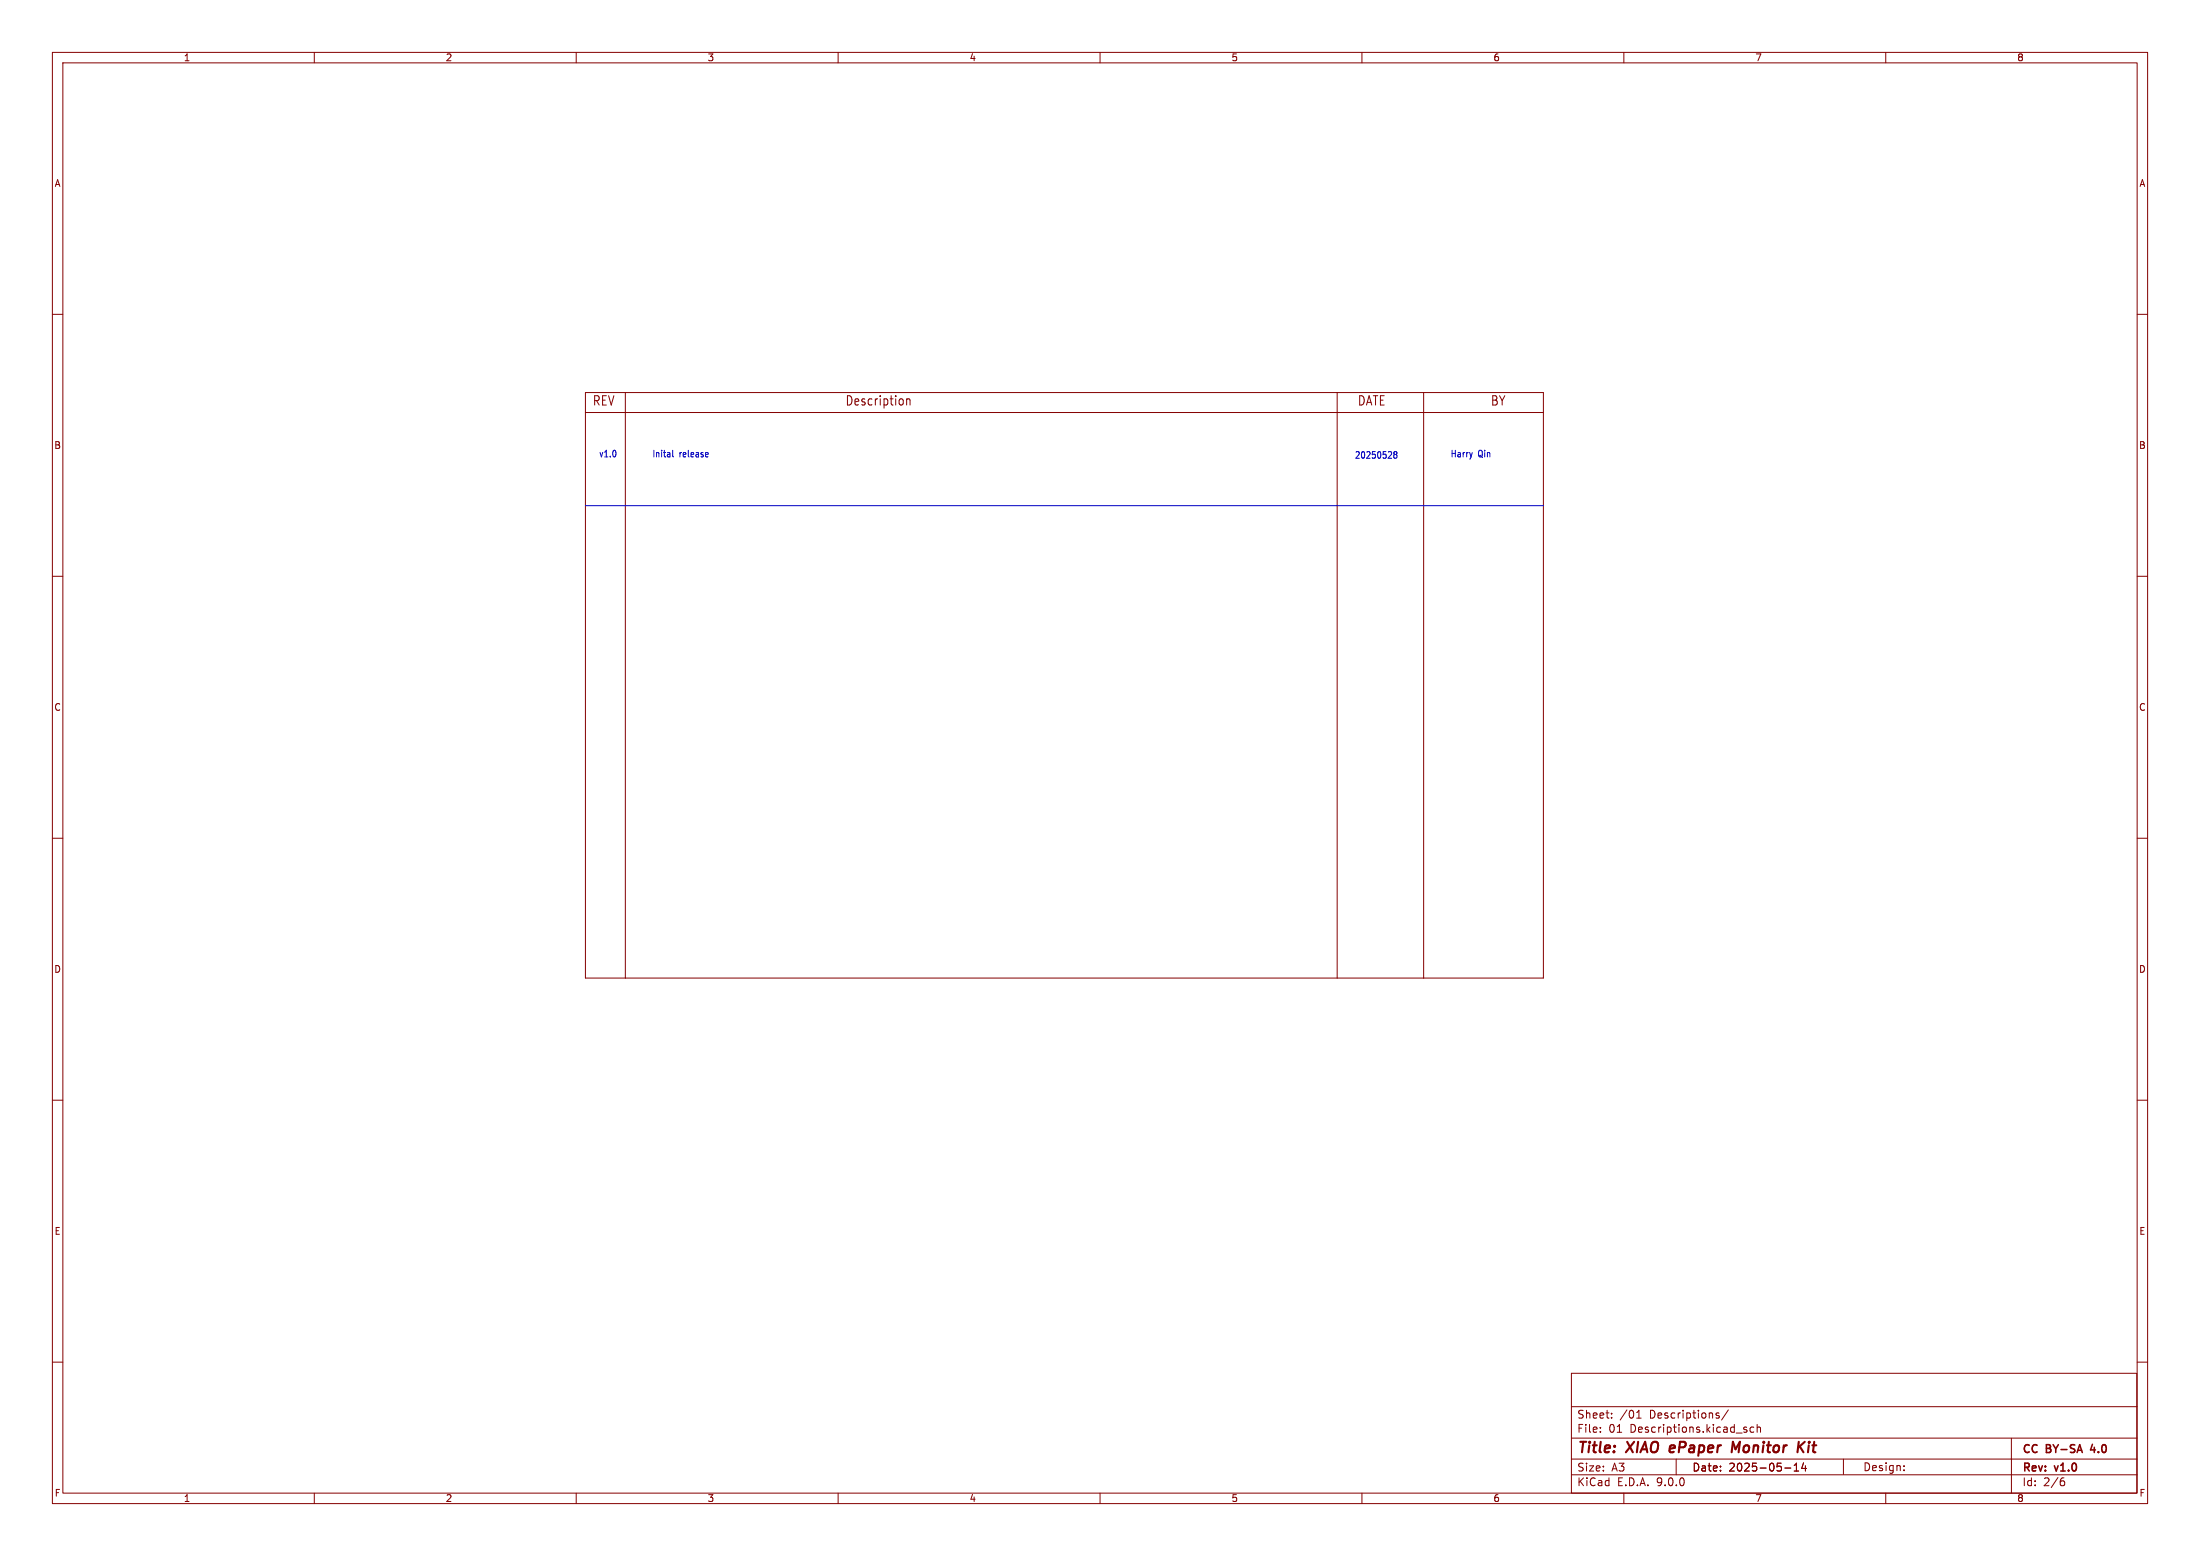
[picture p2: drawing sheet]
<svg xmlns="http://www.w3.org/2000/svg" width="420mm" height="297mm" viewBox="0 0 420 297" stroke-linecap="round" stroke-linejoin="round" font-family="sans-serif">
<g fill="none" stroke="#840000" stroke-width=".19">
<path d="M10 10h400v277h-400zM12 12h396v273h-396zM60 10v2M110 10v2M160 10v2M210 10v2M260 10v2M310 10v2M360 10v2M10 60h2M111.8 74.9h182.8v111.8h-182.8zM111.8 78.7h182.8"/>
<path d="M119.4 74.9v111.8M173.1 76.1v1.2M173.1 76.3l.2-.2 .4 .1v1.1M255.3 74.9v111.8M271.8 74.9v111.8M408 60h2M10 110h2M408 110h2M10 160h2M408 160h2M10 210h2M408 210h2"/>
<path d="M10 260h2M300 262.1h107.9v22.9h-107.9zM300 278.5h108M300 274.5h108M300 268.5h108M305.5 273.2v.2M305.5 272.5v.1M307.7 270.5v.2M307.7 269.8v.1M312.4 270.7h.9M312.4 269.6l.5-.4v1.5M320 278.5v3"/>
<path d="M327.7 270.1l.5 .2v.1v.2l-.5 .1M327.7 269.8h.5M329.9 269.1l-1.2 1.9M333.1 272.9l.3 .1 .1 .2-.2 .2h-.3M333.1 272.4l.3 .1M334.8 272.5l-.4-.1-.3 .3 .1 .6h.6M335.4 272.5l.3-.1 .3 .1 .1 .9M335.4 271.9v1.5M342.5 279.7l.4-.4v1.5M344.3 279.2l-.4 1.1h1M344.7 279.8v1M351.9 278.5v2.9"/>
<path d="M363.5 279.8v.1M384 274.5v4M384 278.5v6.5M408 260h2M60 285v2M110 285v2M160 285v2M210 285v2M260 285v2M300 281.5h108M310 285v2M340.7 280.2h1.2"/>
<path d="M342.5 280.8h.9M360 285v2M363.5 280.6v.1M393.6 282.7h.4l.2 .2-.1 .5-.5 .2M394 282.1l-.4 .1"/>
</g>
<path d="M318.9 276l-.2 .9 .3 .3M319.7 276.3l-.9 .2M332.2 275.2l-.9 1.4-.5-1.4-.2 2M343.6 276.1l.7 1.1M344.5 275.2l-1.2 1.1" fill="none" stroke="#840000" stroke-width=".4"/>
<path d="M399.5 275.7l-.4 1.1h.9" fill="none" stroke="#840000" stroke-width=".3"/>
<path d="M111.8 96.5h182.8M128.4 85.9v1.1l.2 .2M135.1 86.4l.1 .3-.5 .1M266.3 86.7l-.2-.2 .2-.3h.2l.2 .2-.2 .3M266.3 86.7l-.2 .3 .2 .5 .3-.1 .1-.2-.2-.5M266.3 86.7h.2" fill="none" stroke="#0000c2" stroke-width=".19"/>
<g font-size="2.8" fill="#840000">
<text x="301" y="277.9">Title:</text>
<text x="310.6" y="277.9">XIAO</text>
<text x="319.6" y="277.9">ePaper</text>
<text x="332.2" y="277.9">Monitor</text>
<text x="345.6" y="277.9">Kit</text>
</g>
<g font-size="2.5" fill="#840000">
<text x="113.1" y="77.6">REV</text>
<text x="161.3" y="77.6">Description</text>
<text x="259.1" y="77.6">DATE</text>
<text x="284.5" y="77.6">BY</text>
</g>
<g font-size="2.1" fill="#840000">
<text x="301" y="273.7">File:</text>
<text x="301" y="271">Sheet:</text>
<text x="307.1" y="273.7">01</text>
<text x="309.2" y="271">/01</text>
<text x="311.2" y="273.7">Descriptions.kicad_sch</text>
<text x="314.9" y="271">Descriptions/</text>
<text x="301" y="281.1">Size:</text>
<text x="307.6" y="281.1">A3</text>
<text x="323" y="281.1">Date:</text>
<text x="330" y="281.1">2025-05-14</text>
<text x="355.6" y="281">Design:</text>
<text x="386" y="277.8">CC</text>
<text x="386" y="281.3">Rev:</text>
<text x="390.7" y="277.8">BY-SA</text>
<text x="392.4" y="281.3">v1.0</text>
<text x="399.8" y="277.8">4.0</text>
<text x="301" y="283.9">KiCad</text>
<text x="308.7" y="283.9">E.D.A.</text>
<text x="316.3" y="283.9">9.0.0</text>
<text x="386" y="283.9">Id:</text>
<text x="390.1" y="283.9">2/6</text>
</g>
<g font-size="1.8" fill="#840000">
<text x="35" y="11.9">1</text>
<text x="85" y="11.9">2</text>
<text x="135" y="11.9">3</text>
<text x="185" y="11.9">4</text>
<text x="235" y="11.9">5</text>
<text x="285" y="11.9">6</text>
<text x="335" y="11.9">7</text>
<text x="385" y="11.9">8</text>
<text x="10.3" y="35.9">A</text>
<text x="408.3" y="35.9">A</text>
<text x="10.3" y="85.9">B</text>
<text x="408.2" y="85.9">B</text>
<text x="10.3" y="135.9">C</text>
<text x="408.2" y="135.9">C</text>
<text x="10.3" y="185.9">D</text>
<text x="408.2" y="185.9">D</text>
<text x="10.3" y="235.9">E</text>
<text x="408.3" y="235.9">E</text>
<text x="10.3" y="285.9">F</text>
<text x="35" y="286.9">1</text>
<text x="85" y="286.9">2</text>
<text x="135" y="286.9">3</text>
<text x="185" y="286.9">4</text>
<text x="235" y="286.9">5</text>
<text x="285" y="286.9">6</text>
<text x="335" y="286.9">7</text>
<text x="385" y="286.9">8</text>
<text x="408.3" y="285.9">F</text>
</g>
<g font-size="1.8" fill="#0000c2">
<text x="114.3" y="87.4">v1.0</text>
<text x="124.5" y="87.4">Inital</text>
<text x="129.7" y="87.4">release</text>
<text x="258.6" y="87.6">20250528</text>
<text x="276.9" y="87.4">Harry</text>
<text x="282.2" y="87.4">Qin</text>
</g>
</svg>
